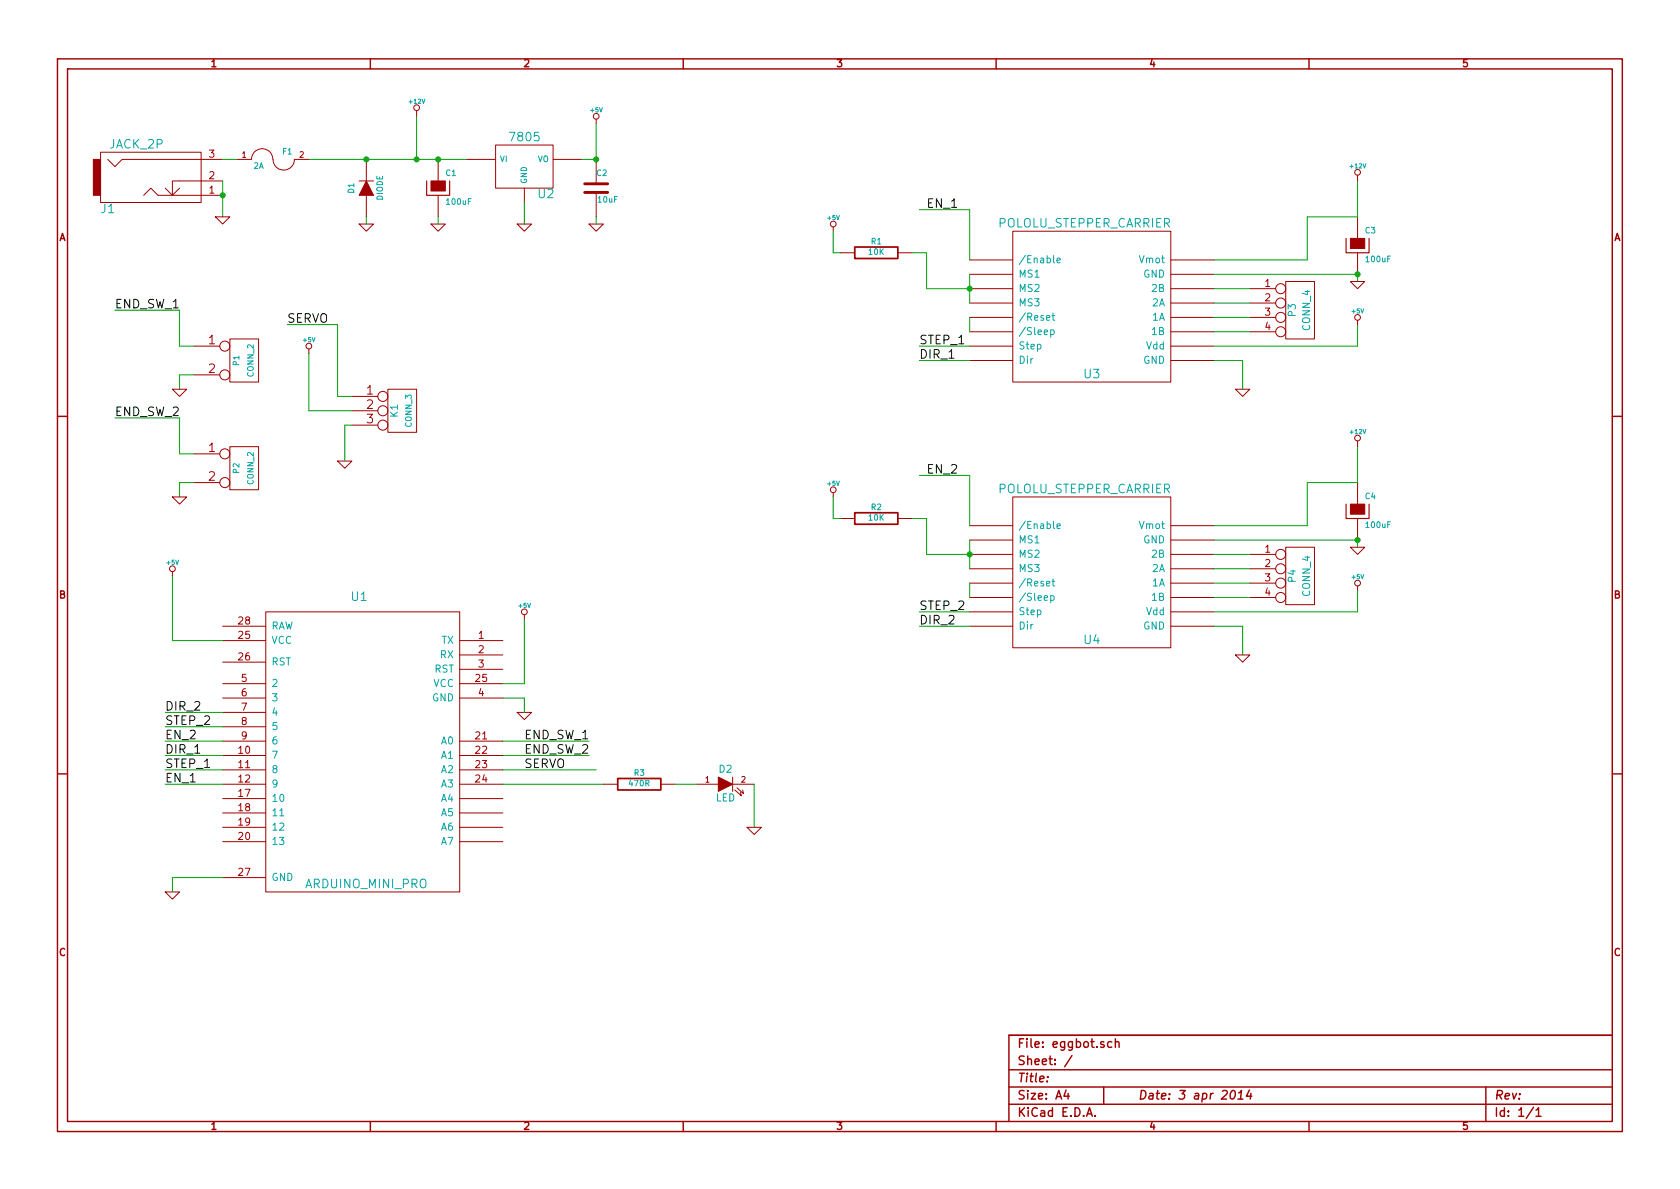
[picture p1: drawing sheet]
EESchema Schematic File Version 2
LIBS:power
LIBS:device
LIBS:transistors
LIBS:conn
LIBS:linear
LIBS:regul
LIBS:74xx
LIBS:cmos4000
LIBS:adc-dac
LIBS:memory
LIBS:xilinx
LIBS:special
LIBS:microcontrollers
LIBS:dsp
LIBS:microchip
LIBS:analog_switches
LIBS:motorola
LIBS:texas
LIBS:intel
LIBS:audio
LIBS:interface
LIBS:digital-audio
LIBS:philips
LIBS:display
LIBS:cypress
LIBS:siliconi
LIBS:opto
LIBS:atmel
LIBS:contrib
LIBS:valves
LIBS:arduino_mini_pro
LIBS:pololu_stepper_carrier
EELAYER 27 0
EELAYER END
$Descr A4 11693 8268
encoding utf-8
Sheet 1 1
Title ""
Date "3 apr 2014"
Rev ""
Comp ""
Comment1 ""
Comment2 ""
Comment3 ""
Comment4 ""
$EndDescr
$Comp
L ARDUINO_MINI_PRO U1
U 1 1
P 2500 5150
F 0 "U1" H 2500 6150 60  0000 C CNN
F 1 "ARDUINO_MINI_PRO" H 2550 4150 60  0000 C CNN
F 2 "~" H 2500 5300 60  0000 C CNN
F 3 "~" H 2500 5300 60  0000 C CNN
	1    2500 5150
	1    0    0    -1  
$EndComp
Wire Wire Line
	1200 4450 1550 4450
Wire Wire Line
	1200 4000 1200 4450
$Comp
L +5V #PWR01
U 1 1
P 1200 4000
F 0 "#PWR01" H 1200 4090 20  0001 C CNN
F 1 "+5V" H 1200 4090 30  0000 C CNN
F 2 "" H 1200 4000 60  0000 C CNN
F 3 "" H 1200 4000 60  0000 C CNN
	1    1200 4000
	1    0    0    -1  
$EndComp
$Comp
L GND #PWR02
U 1 1
P 1200 6200
F 0 "#PWR02" H 1200 6200 30  0001 C CNN
F 1 "GND" H 1200 6130 30  0001 C CNN
F 2 "" H 1200 6200 60  0000 C CNN
F 3 "" H 1200 6200 60  0000 C CNN
	1    1200 6200
	1    0    0    -1  
$EndComp
Wire Wire Line
	1200 6200 1200 6100
Wire Wire Line
	1200 6100 1550 6100
$Comp
L GND #PWR03
U 1 1
P 3650 4950
F 0 "#PWR03" H 3650 4950 30  0001 C CNN
F 1 "GND" H 3650 4880 30  0001 C CNN
F 2 "" H 3650 4950 60  0000 C CNN
F 3 "" H 3650 4950 60  0000 C CNN
	1    3650 4950
	1    0    0    -1  
$EndComp
Wire Wire Line
	3650 4950 3650 4850
Wire Wire Line
	3650 4850 3500 4850
$Comp
L +5V #PWR04
U 1 1
P 3650 4300
F 0 "#PWR04" H 3650 4390 20  0001 C CNN
F 1 "+5V" H 3650 4390 30  0000 C CNN
F 2 "" H 3650 4300 60  0000 C CNN
F 3 "" H 3650 4300 60  0000 C CNN
	1    3650 4300
	1    0    0    -1  
$EndComp
Wire Wire Line
	3650 4300 3650 4750
Wire Wire Line
	3650 4750 3500 4750
$Comp
L CONN_3 K1
U 1 1
P 2800 2850
F 0 "K1" V 2750 2850 50  0000 C CNN
F 1 "CONN_3" V 2850 2850 40  0000 C CNN
F 2 "~" H 2800 2850 60  0000 C CNN
F 3 "~" H 2800 2850 60  0000 C CNN
	1    2800 2850
	1    0    0    -1  
$EndComp
$Comp
L GND #PWR05
U 1 1
P 2400 3200
F 0 "#PWR05" H 2400 3200 30  0001 C CNN
F 1 "GND" H 2400 3130 30  0001 C CNN
F 2 "" H 2400 3200 60  0000 C CNN
F 3 "" H 2400 3200 60  0000 C CNN
	1    2400 3200
	1    0    0    -1  
$EndComp
Wire Wire Line
	2400 3200 2400 2950
Wire Wire Line
	2400 2950 2450 2950
Wire Wire Line
	2450 2850 2150 2850
Wire Wire Line
	2150 2850 2150 2450
$Comp
L +5V #PWR06
U 1 1
P 2150 2450
F 0 "#PWR06" H 2150 2540 20  0001 C CNN
F 1 "+5V" H 2150 2540 30  0000 C CNN
F 2 "" H 2150 2450 60  0000 C CNN
F 3 "" H 2150 2450 60  0000 C CNN
	1    2150 2450
	1    0    0    -1  
$EndComp
Wire Wire Line
	2450 2750 2350 2750
Wire Wire Line
	2350 2750 2350 2250
Wire Wire Line
	2350 2250 2000 2250
Text Label 2000 2250 0    60   ~ 0
SERVO
$Comp
L CONN_2 P1
U 1 1
P 1700 2500
F 0 "P1" V 1650 2500 40  0000 C CNN
F 1 "CONN_2" V 1750 2500 40  0000 C CNN
F 2 "~" H 1700 2500 60  0000 C CNN
F 3 "~" H 1700 2500 60  0000 C CNN
	1    1700 2500
	1    0    0    -1  
$EndComp
Wire Wire Line
	1350 2600 1250 2600
Wire Wire Line
	1250 2600 1250 2700
$Comp
L GND #PWR07
U 1 1
P 1250 2700
F 0 "#PWR07" H 1250 2700 30  0001 C CNN
F 1 "GND" H 1250 2630 30  0001 C CNN
F 2 "" H 1250 2700 60  0000 C CNN
F 3 "" H 1250 2700 60  0000 C CNN
	1    1250 2700
	1    0    0    -1  
$EndComp
Wire Wire Line
	1350 2400 1250 2400
Wire Wire Line
	1250 2400 1250 2150
Wire Wire Line
	1250 2150 800  2150
Text Label 800  2150 0    60   ~ 0
END_SW_1
$Comp
L POLOLU_STEPPER_CARRIER U3
U 1 1
P 7600 2200
F 0 "U3" H 7600 1800 60  0000 C CNN
F 1 "POLOLU_STEPPER_CARRIER" H 7550 2850 60  0000 C CNN
F 2 "~" H 7850 1750 60  0000 C CNN
F 3 "~" H 7850 1750 60  0000 C CNN
	1    7600 2200
	1    0    0    -1  
$EndComp
$Comp
L JACK_2P J1
U 1 1
P 1100 1250
F 0 "J1" H 750 1050 60  0000 C CNN
F 1 "JACK_2P" H 950 1500 60  0000 C CNN
F 2 "~" H 1100 1250 60  0000 C CNN
F 3 "~" H 1100 1250 60  0000 C CNN
	1    1100 1250
	1    0    0    -1  
$EndComp
Wire Wire Line
	1550 1250 1550 1500
Connection ~ 1550 1350
$Comp
L GND #PWR08
U 1 1
P 1550 1500
F 0 "#PWR08" H 1550 1500 30  0001 C CNN
F 1 "GND" H 1550 1430 30  0001 C CNN
F 2 "" H 1550 1500 60  0000 C CNN
F 3 "" H 1550 1500 60  0000 C CNN
	1    1550 1500
	1    0    0    -1  
$EndComp
Wire Wire Line
	2150 1100 3250 1100
Wire Wire Line
	2900 1100 2900 800 
$Comp
L +12V #PWR09
U 1 1
P 2900 800
F 0 "#PWR09" H 2900 750 20  0001 C CNN
F 1 "+12V" H 2900 900 30  0000 C CNN
F 2 "" H 2900 800 60  0000 C CNN
F 3 "" H 2900 800 60  0000 C CNN
	1    2900 800 
	1    0    0    -1  
$EndComp
$Comp
L 7805 U2
U 1 1
P 3650 1150
F 0 "U2" H 3800 954 60  0000 C CNN
F 1 "7805" H 3650 1350 60  0000 C CNN
F 2 "~" H 3650 1150 60  0000 C CNN
F 3 "~" H 3650 1150 60  0000 C CNN
	1    3650 1150
	1    0    0    -1  
$EndComp
$Comp
L GND #PWR010
U 1 1
P 3650 1550
F 0 "#PWR010" H 3650 1550 30  0001 C CNN
F 1 "GND" H 3650 1480 30  0001 C CNN
F 2 "" H 3650 1550 60  0000 C CNN
F 3 "" H 3650 1550 60  0000 C CNN
	1    3650 1550
	1    0    0    -1  
$EndComp
Wire Wire Line
	3650 1550 3650 1400
Wire Wire Line
	4050 1100 4150 1100
Wire Wire Line
	4150 1100 4150 850 
$Comp
L +5V #PWR011
U 1 1
P 4150 850
F 0 "#PWR011" H 4150 940 20  0001 C CNN
F 1 "+5V" H 4150 940 30  0000 C CNN
F 2 "" H 4150 850 60  0000 C CNN
F 3 "" H 4150 850 60  0000 C CNN
	1    4150 850 
	1    0    0    -1  
$EndComp
$Comp
L C C2
U 1 1
P 4150 1300
F 0 "C2" H 4150 1400 40  0000 L CNN
F 1 "10uF" H 4156 1215 40  0000 L CNN
F 2 "~" H 4188 1150 30  0000 C CNN
F 3 "~" H 4150 1300 60  0000 C CNN
	1    4150 1300
	1    0    0    -1  
$EndComp
Connection ~ 4150 1100
$Comp
L GND #PWR012
U 1 1
P 4150 1550
F 0 "#PWR012" H 4150 1550 30  0001 C CNN
F 1 "GND" H 4150 1480 30  0001 C CNN
F 2 "" H 4150 1550 60  0000 C CNN
F 3 "" H 4150 1550 60  0000 C CNN
	1    4150 1550
	1    0    0    -1  
$EndComp
Wire Wire Line
	4150 1550 4150 1500
$Comp
L DIODE D1
U 1 1
P 2550 1300
F 0 "D1" H 2550 1400 40  0000 C CNN
F 1 "DIODE" H 2550 1200 40  0000 C CNN
F 2 "~" H 2550 1300 60  0000 C CNN
F 3 "~" H 2550 1300 60  0000 C CNN
	1    2550 1300
	0    -1   -1   0   
$EndComp
Connection ~ 2550 1100
$Comp
L GND #PWR013
U 1 1
P 2550 1550
F 0 "#PWR013" H 2550 1550 30  0001 C CNN
F 1 "GND" H 2550 1480 30  0001 C CNN
F 2 "" H 2550 1550 60  0000 C CNN
F 3 "" H 2550 1550 60  0000 C CNN
	1    2550 1550
	1    0    0    -1  
$EndComp
Wire Wire Line
	2550 1550 2550 1500
Connection ~ 2900 1100
$Comp
L FUSE F1
U 1 1
P 1900 1100
F 0 "F1" H 2000 1150 40  0000 C CNN
F 1 "2A" H 1800 1050 40  0000 C CNN
F 2 "~" H 1900 1100 60  0000 C CNN
F 3 "~" H 1900 1100 60  0000 C CNN
	1    1900 1100
	1    0    0    -1  
$EndComp
Wire Wire Line
	1650 1100 1550 1100
$Comp
L CP C1
U 1 1
P 3050 1300
F 0 "C1" H 3100 1400 40  0000 L CNN
F 1 "100uF" H 3100 1200 40  0000 L CNN
F 2 "~" H 3150 1150 30  0000 C CNN
F 3 "~" H 3050 1300 300 0000 C CNN
	1    3050 1300
	1    0    0    -1  
$EndComp
$Comp
L GND #PWR014
U 1 1
P 3050 1550
F 0 "#PWR014" H 3050 1550 30  0001 C CNN
F 1 "GND" H 3050 1480 30  0001 C CNN
F 2 "" H 3050 1550 60  0000 C CNN
F 3 "" H 3050 1550 60  0000 C CNN
	1    3050 1550
	1    0    0    -1  
$EndComp
Wire Wire Line
	3050 1550 3050 1500
$Comp
L CONN_4 P3
U 1 1
P 9050 2150
F 0 "P3" V 9000 2150 50  0000 C CNN
F 1 "CONN_4" V 9100 2150 50  0000 C CNN
F 2 "~" H 9050 2150 60  0000 C CNN
F 3 "~" H 9050 2150 60  0000 C CNN
	1    9050 2150
	1    0    0    -1  
$EndComp
Wire Wire Line
	8700 2000 8450 2000
Wire Wire Line
	8450 2100 8700 2100
Wire Wire Line
	8450 2200 8700 2200
Wire Wire Line
	8700 2300 8450 2300
Wire Wire Line
	9450 2400 8450 2400
Wire Wire Line
	9450 2250 9450 2400
$Comp
L +5V #PWR015
U 1 1
P 9450 2250
F 0 "#PWR015" H 9450 2340 20  0001 C CNN
F 1 "+5V" H 9450 2340 30  0000 C CNN
F 2 "" H 9450 2250 60  0000 C CNN
F 3 "" H 9450 2250 60  0000 C CNN
	1    9450 2250
	1    0    0    -1  
$EndComp
$Comp
L GND #PWR016
U 1 1
P 8650 2700
F 0 "#PWR016" H 8650 2700 30  0001 C CNN
F 1 "GND" H 8650 2630 30  0001 C CNN
F 2 "" H 8650 2700 60  0000 C CNN
F 3 "" H 8650 2700 60  0000 C CNN
	1    8650 2700
	1    0    0    -1  
$EndComp
Wire Wire Line
	8650 2700 8650 2500
Wire Wire Line
	8650 2500 8450 2500
Wire Wire Line
	8450 1900 9450 1900
Wire Wire Line
	9450 1900 9450 1950
$Comp
L GND #PWR017
U 1 1
P 9450 1950
F 0 "#PWR017" H 9450 1950 30  0001 C CNN
F 1 "GND" H 9450 1880 30  0001 C CNN
F 2 "" H 9450 1950 60  0000 C CNN
F 3 "" H 9450 1950 60  0000 C CNN
	1    9450 1950
	1    0    0    -1  
$EndComp
Wire Wire Line
	6750 1900 6750 2100
Connection ~ 6750 2000
Wire Wire Line
	6750 2000 6450 2000
Wire Wire Line
	6450 2000 6450 1750
$Comp
L R R1
U 1 1
P 6100 1750
F 0 "R1" V 6180 1750 40  0000 C CNN
F 1 "10K" V 6107 1751 40  0000 C CNN
F 2 "~" V 6030 1750 30  0000 C CNN
F 3 "~" H 6100 1750 30  0000 C CNN
	1    6100 1750
	0    -1   -1   0   
$EndComp
Wire Wire Line
	6450 1750 6350 1750
$Comp
L +5V #PWR018
U 1 1
P 5800 1600
F 0 "#PWR018" H 5800 1690 20  0001 C CNN
F 1 "+5V" H 5800 1690 30  0000 C CNN
F 2 "" H 5800 1600 60  0000 C CNN
F 3 "" H 5800 1600 60  0000 C CNN
	1    5800 1600
	1    0    0    -1  
$EndComp
Wire Wire Line
	5800 1600 5800 1750
Wire Wire Line
	5800 1750 5850 1750
Wire Wire Line
	6750 1800 6750 1450
Wire Wire Line
	6750 1450 6400 1450
Text Label 6450 1450 0    60   ~ 0
EN_1
Wire Wire Line
	6750 2200 6750 2300
Wire Wire Line
	6750 2400 6400 2400
Text Label 6400 2400 0    60   ~ 0
STEP_1
Wire Wire Line
	6750 2500 6400 2500
Text Label 6400 2500 0    60   ~ 0
DIR_1
$Comp
L CP C3
U 1 1
P 9450 1700
F 0 "C3" H 9500 1800 40  0000 L CNN
F 1 "100uF" H 9500 1600 40  0000 L CNN
F 2 "~" H 9550 1550 30  0000 C CNN
F 3 "~" H 9450 1700 300 0000 C CNN
	1    9450 1700
	1    0    0    -1  
$EndComp
Connection ~ 9450 1900
Wire Wire Line
	8450 1800 9100 1800
Wire Wire Line
	9100 1800 9100 1500
Wire Wire Line
	9100 1500 9450 1500
Wire Wire Line
	9450 1500 9450 1250
$Comp
L +12V #PWR019
U 1 1
P 9450 1250
F 0 "#PWR019" H 9450 1200 20  0001 C CNN
F 1 "+12V" H 9450 1350 30  0000 C CNN
F 2 "" H 9450 1250 60  0000 C CNN
F 3 "" H 9450 1250 60  0000 C CNN
	1    9450 1250
	1    0    0    -1  
$EndComp
$Comp
L CONN_2 P2
U 1 1
P 1700 3250
F 0 "P2" V 1650 3250 40  0000 C CNN
F 1 "CONN_2" V 1750 3250 40  0000 C CNN
F 2 "~" H 1700 3250 60  0000 C CNN
F 3 "~" H 1700 3250 60  0000 C CNN
	1    1700 3250
	1    0    0    -1  
$EndComp
Wire Wire Line
	1350 3350 1250 3350
Wire Wire Line
	1250 3350 1250 3450
$Comp
L GND #PWR020
U 1 1
P 1250 3450
F 0 "#PWR020" H 1250 3450 30  0001 C CNN
F 1 "GND" H 1250 3380 30  0001 C CNN
F 2 "" H 1250 3450 60  0000 C CNN
F 3 "" H 1250 3450 60  0000 C CNN
	1    1250 3450
	1    0    0    -1  
$EndComp
Wire Wire Line
	1350 3150 1250 3150
Wire Wire Line
	1250 3150 1250 2900
Wire Wire Line
	1250 2900 800  2900
Text Label 800  2900 0    60   ~ 0
END_SW_2
Wire Wire Line
	3500 5150 4100 5150
Text Label 3650 5150 0    60   ~ 0
END_SW_1
Wire Wire Line
	3500 5250 4100 5250
Text Label 3650 5250 0    60   ~ 0
END_SW_2
Wire Wire Line
	3500 5350 4150 5350
Text Label 3650 5350 0    60   ~ 0
SERVO
Wire Wire Line
	1550 5450 1150 5450
Text Label 1150 5450 0    60   ~ 0
EN_1
Wire Wire Line
	1550 5350 1150 5350
Text Label 1150 5350 0    60   ~ 0
STEP_1
Wire Wire Line
	1550 5250 1150 5250
Text Label 1150 5250 0    60   ~ 0
DIR_1
Wire Wire Line
	1550 5150 1150 5150
Text Label 1150 5150 0    60   ~ 0
EN_2
Wire Wire Line
	1550 5050 1150 5050
Text Label 1150 5050 0    60   ~ 0
STEP_2
Wire Wire Line
	1550 4950 1150 4950
Text Label 1150 4950 0    60   ~ 0
DIR_2
$Comp
L POLOLU_STEPPER_CARRIER U4
U 1 1
P 7600 4050
F 0 "U4" H 7600 3650 60  0000 C CNN
F 1 "POLOLU_STEPPER_CARRIER" H 7550 4700 60  0000 C CNN
F 2 "~" H 7850 3600 60  0000 C CNN
F 3 "~" H 7850 3600 60  0000 C CNN
	1    7600 4050
	1    0    0    -1  
$EndComp
$Comp
L CONN_4 P4
U 1 1
P 9050 4000
F 0 "P4" V 9000 4000 50  0000 C CNN
F 1 "CONN_4" V 9100 4000 50  0000 C CNN
F 2 "~" H 9050 4000 60  0000 C CNN
F 3 "~" H 9050 4000 60  0000 C CNN
	1    9050 4000
	1    0    0    -1  
$EndComp
Wire Wire Line
	8700 3850 8450 3850
Wire Wire Line
	8450 3950 8700 3950
Wire Wire Line
	8450 4050 8700 4050
Wire Wire Line
	8700 4150 8450 4150
Wire Wire Line
	9450 4250 8450 4250
Wire Wire Line
	9450 4100 9450 4250
$Comp
L +5V #PWR021
U 1 1
P 9450 4100
F 0 "#PWR021" H 9450 4190 20  0001 C CNN
F 1 "+5V" H 9450 4190 30  0000 C CNN
F 2 "" H 9450 4100 60  0000 C CNN
F 3 "" H 9450 4100 60  0000 C CNN
	1    9450 4100
	1    0    0    -1  
$EndComp
$Comp
L GND #PWR022
U 1 1
P 8650 4550
F 0 "#PWR022" H 8650 4550 30  0001 C CNN
F 1 "GND" H 8650 4480 30  0001 C CNN
F 2 "" H 8650 4550 60  0000 C CNN
F 3 "" H 8650 4550 60  0000 C CNN
	1    8650 4550
	1    0    0    -1  
$EndComp
Wire Wire Line
	8650 4550 8650 4350
Wire Wire Line
	8650 4350 8450 4350
Wire Wire Line
	8450 3750 9450 3750
Wire Wire Line
	9450 3750 9450 3800
$Comp
L GND #PWR023
U 1 1
P 9450 3800
F 0 "#PWR023" H 9450 3800 30  0001 C CNN
F 1 "GND" H 9450 3730 30  0001 C CNN
F 2 "" H 9450 3800 60  0000 C CNN
F 3 "" H 9450 3800 60  0000 C CNN
	1    9450 3800
	1    0    0    -1  
$EndComp
Wire Wire Line
	6750 3750 6750 3950
Connection ~ 6750 3850
Wire Wire Line
	6750 3850 6450 3850
Wire Wire Line
	6450 3850 6450 3600
$Comp
L R R2
U 1 1
P 6100 3600
F 0 "R2" V 6180 3600 40  0000 C CNN
F 1 "10K" V 6107 3601 40  0000 C CNN
F 2 "~" V 6030 3600 30  0000 C CNN
F 3 "~" H 6100 3600 30  0000 C CNN
	1    6100 3600
	0    -1   -1   0   
$EndComp
Wire Wire Line
	6450 3600 6350 3600
$Comp
L +5V #PWR024
U 1 1
P 5800 3450
F 0 "#PWR024" H 5800 3540 20  0001 C CNN
F 1 "+5V" H 5800 3540 30  0000 C CNN
F 2 "" H 5800 3450 60  0000 C CNN
F 3 "" H 5800 3450 60  0000 C CNN
	1    5800 3450
	1    0    0    -1  
$EndComp
Wire Wire Line
	5800 3450 5800 3600
Wire Wire Line
	5800 3600 5850 3600
Wire Wire Line
	6750 3650 6750 3300
Wire Wire Line
	6750 3300 6400 3300
Text Label 6450 3300 0    60   ~ 0
EN_2
Wire Wire Line
	6750 4050 6750 4150
Wire Wire Line
	6750 4250 6400 4250
Text Label 6400 4250 0    60   ~ 0
STEP_2
Wire Wire Line
	6750 4350 6400 4350
Text Label 6400 4350 0    60   ~ 0
DIR_2
$Comp
L CP C4
U 1 1
P 9450 3550
F 0 "C4" H 9500 3650 40  0000 L CNN
F 1 "100uF" H 9500 3450 40  0000 L CNN
F 2 "~" H 9550 3400 30  0000 C CNN
F 3 "~" H 9450 3550 300 0000 C CNN
	1    9450 3550
	1    0    0    -1  
$EndComp
Connection ~ 9450 3750
Wire Wire Line
	8450 3650 9100 3650
Wire Wire Line
	9100 3650 9100 3350
Wire Wire Line
	9100 3350 9450 3350
Wire Wire Line
	9450 3350 9450 3100
$Comp
L +12V #PWR025
U 1 1
P 9450 3100
F 0 "#PWR025" H 9450 3050 20  0001 C CNN
F 1 "+12V" H 9450 3200 30  0000 C CNN
F 2 "" H 9450 3100 60  0000 C CNN
F 3 "" H 9450 3100 60  0000 C CNN
	1    9450 3100
	1    0    0    -1  
$EndComp
Wire Wire Line
	3500 5450 4200 5450
$Comp
L R R3
U 1 1
P 4450 5450
F 0 "R3" V 4530 5450 40  0000 C CNN
F 1 "470R" V 4457 5451 40  0000 C CNN
F 2 "~" V 4380 5450 30  0000 C CNN
F 3 "~" H 4450 5450 30  0000 C CNN
	1    4450 5450
	0    -1   -1   0   
$EndComp
$Comp
L LED D2
U 1 1
P 5050 5450
F 0 "D2" H 5050 5550 50  0000 C CNN
F 1 "LED" H 5050 5350 50  0000 C CNN
F 2 "~" H 5050 5450 60  0000 C CNN
F 3 "~" H 5050 5450 60  0000 C CNN
	1    5050 5450
	1    0    0    -1  
$EndComp
Wire Wire Line
	4850 5450 4700 5450
Wire Wire Line
	5250 5450 5250 5750
$Comp
L GND #PWR026
U 1 1
P 5250 5750
F 0 "#PWR026" H 5250 5750 30  0001 C CNN
F 1 "GND" H 5250 5680 30  0001 C CNN
F 2 "" H 5250 5750 60  0000 C CNN
F 3 "" H 5250 5750 60  0000 C CNN
	1    5250 5750
	1    0    0    -1  
$EndComp
Connection ~ 3050 1100
$EndSCHEMATC
